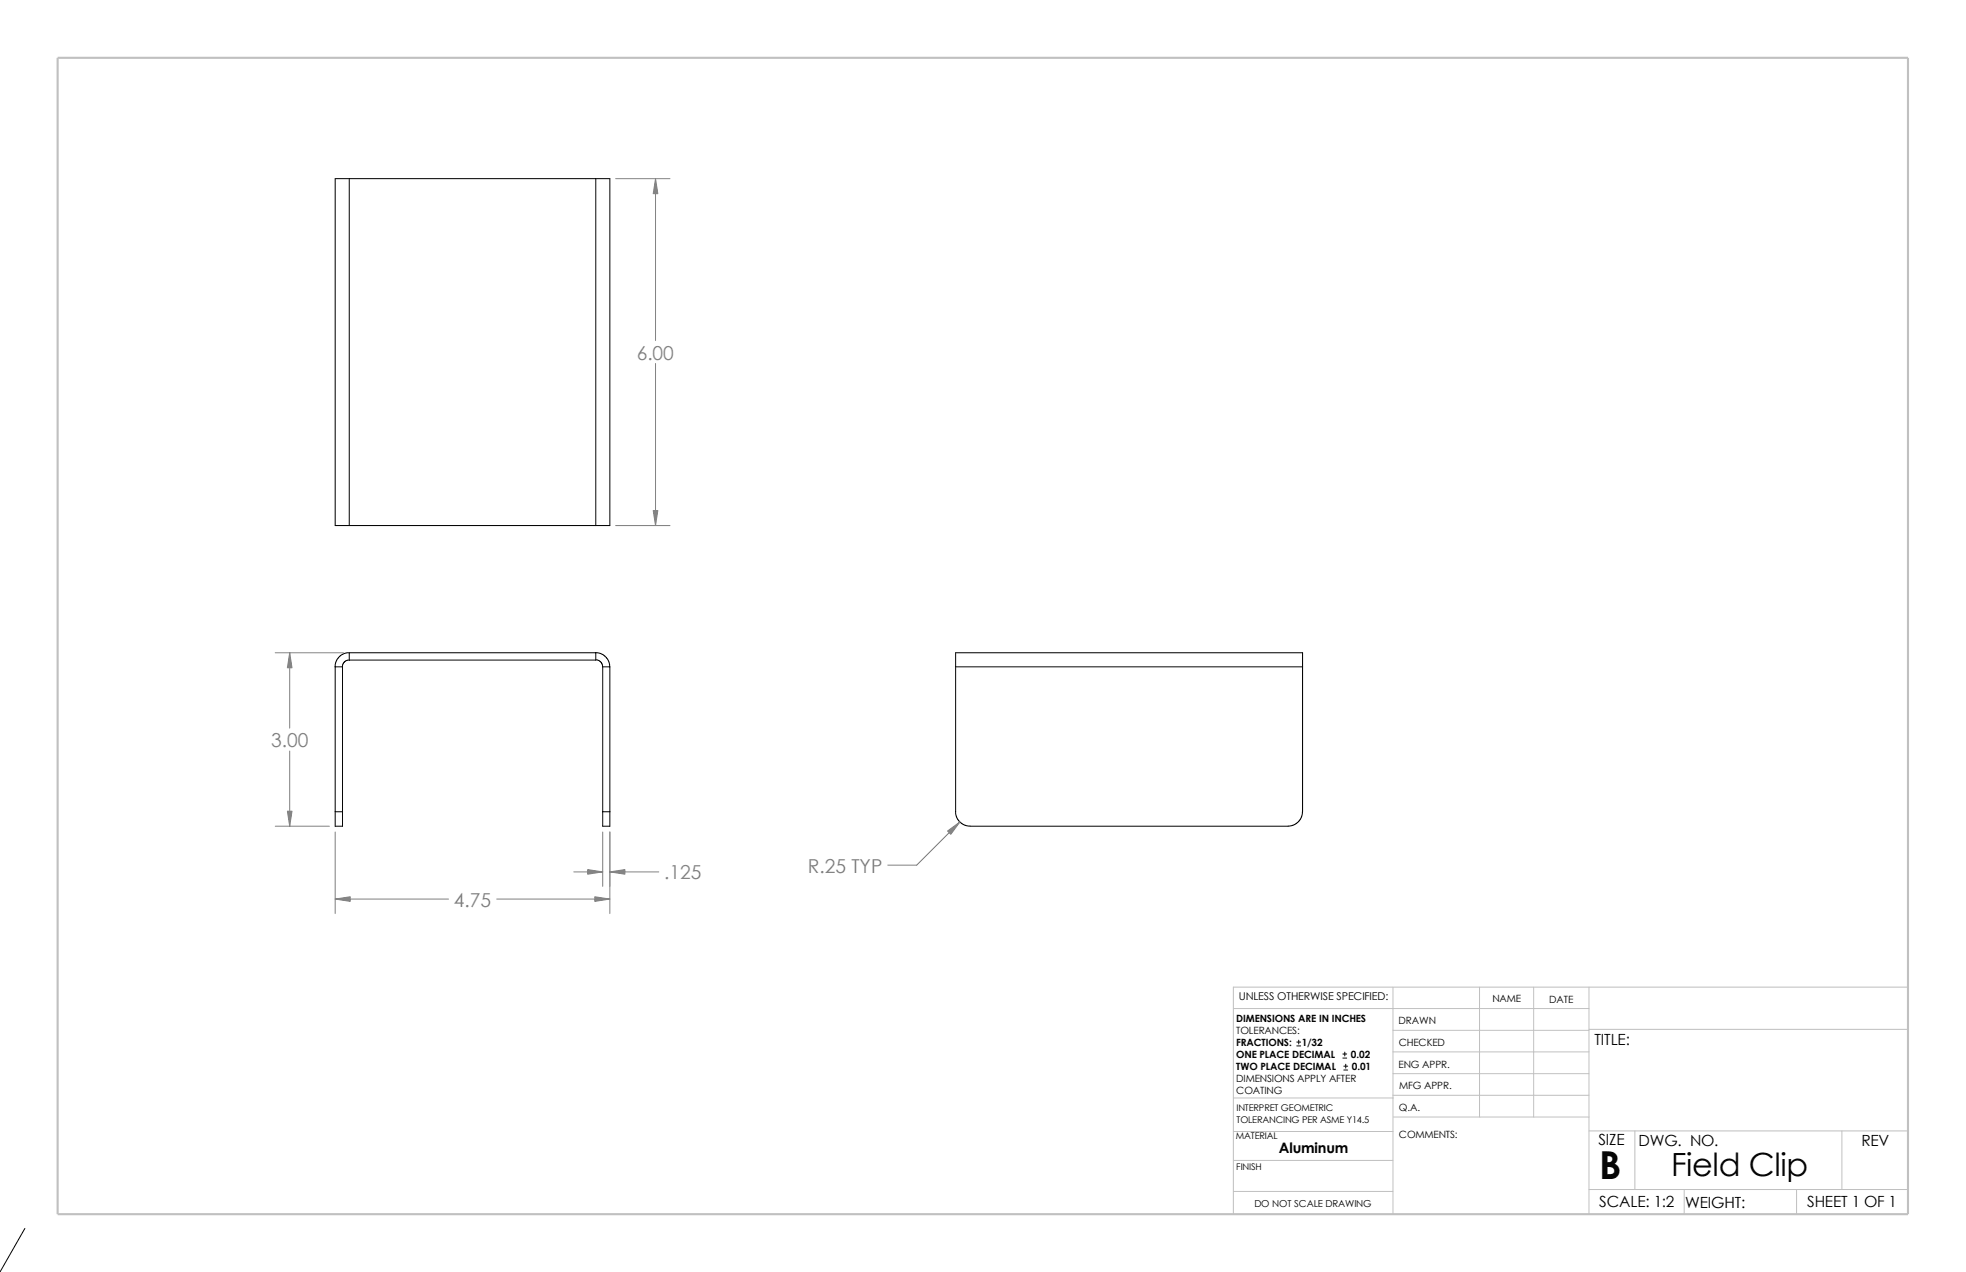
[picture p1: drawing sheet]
<svg xmlns="http://www.w3.org/2000/svg" width="432mm" height="279mm" viewBox="0 0 432 279" stroke-linecap="round" stroke-linejoin="round" font-family="sans-serif">
<g fill="none" stroke="#c0c0c0" stroke-width=".22">
<path d="M305.9 216.8v49.9M325 216.8v28.6M336.8 216.8v28.6M349 216.8v49.9M419.1 216.8h-148.2v49.9M270.9 221.5h78.1M305.9 235.8h43.1M305.9 226.3h43.1M305.9 231.1h43.1M349 226.1h70.1M270.9 248.5h35.1M270.9 254.9h35"/>
<path d="M270.9 241.2h35.1M305.9 240.6h43.1M306 245.4h43M349 248.4h70.1M359.1 248.4v12.9M404.5 248.4v12.9M270.9 261.7h35M349 261.3h70.1M369.9 261.3v5.4M394.6 261.3v5.4"/>
</g>
<path d="M12.7 12.7h406.4v254h-406.4z" fill="none" stroke="#c0c0c0" stroke-width=".47"/>
<g fill="none" stroke="#000" stroke-width=".22">
<path d="M76.7 39.2h-3.1v76.2h3.1M76.7 39.2v76.2M76.7 39.2h54.2M130.9 39.2h3v76.2h-3M130.9 39.2v76.2M76.7 115.4h54.2M76.7 143.4l-1.1 .2-1 .5-.8 1.2-.2 1.2M76.7 145h-.4l-.6 .3-.3 .5-.2 .7M76.7 143.4v1.6M76.7 143.4h54.2M130.9 144.9l.7 .2 .5 .4 .3 1M130.9 143.3l1.1 .3 1.1 .8 .6 .9 .2 1.2"/>
<path d="M130.9 143.4v1.6h-54.2M132.4 146.5h1.5M132.4 146.5v31.8M133.9 146.5v31.8M209.9 146.5v32.3l.3 1 .9 1 .8 .5 1.2 .2h69.8l1.3-.3 1-.6 .4-.6 .4-.8 .1-.9v-31.8M209.9 146.5h76.2M209.9 146.5v-3.1h76.2v3.1M73.6 178.3v3.2h1.6v-3.2M73.6 178.3v-31.8h1.6v31.8M73.6 178.3h1.6M132.4 178.3v3.2h1.5v-3.2M132.4 178.3h1.5"/>
<path d="M284.8 229.7h.9M284.8 228.9h.9M285.2 228.5v.8M294.9 232.4h.9M294.9 231.5h.9M295.1 235h.9M295.1 234.2h.9M295.4 231.1v.8M295.6 233.8v.8M5.5 269.8l-5.6 9.5"/>
</g>
<g fill="none" stroke="#808080" stroke-width=".22">
<path d="M135.2 39.2h12M144 39.2v35.6M144 79.8v35.6M135.2 115.4h12M60.5 143.4h14.9M63.6 143.4v16.5M63.6 165v16.5M60.5 181.5h11.8M73.6 197.5h24.9M73.6 182.8v17.9M109.1 197.5h24.8M126 191.5h6.4"/>
<path d="M132.4 182.8v11.9M133.9 182.8v17.9M133.9 191.5h10.8M210.8 180.6l-9.5 9.4h-6.3"/>
</g>
<g fill="#808080" stroke="#808080" stroke-width=".22">
<path d="M73.6 197.5l3.3-.5v1z"/>
<path d="M130.6 197l3.3 .5-3.3 .5z"/>
<path d="M63.1 178.2h1l-.5 3.3z"/>
<path d="M63.6 143.4l.5 3.3h-1z"/>
<path d="M133.9 191.5l3.3-.5v1z"/>
<path d="M129.1 191l3.3 .5-3.3 .5z"/>
<path d="M208.1 182.5l2.7-1.9-2 2.7z"/>
<path d="M143.5 112.1h1l-.5 3.3z"/>
<path d="M144 39.2l.5 3.3h-1z"/>
</g>
<text font-size="8.5" x="351.2" y="259">B</text>
<text font-size="7" x="367" y="258.2">Field Clip</text>
<g font-size="4.2" fill="#808080">
<text x="139.9" y="79">6.00</text>
<text x="59.5" y="164.1">3.00</text>
<text x="177.4" y="191.7">R.25 TYP</text>
<text x="145.9" y="193.2">.125</text>
<text x="99.7" y="199.2">4.75</text>
</g>
<g font-size="3.4">
<text x="350.2" y="229.5">TITLE:</text>
<text x="351.1" y="251.6">SIZE</text>
<text x="359.9" y="251.6">DWG. NO.</text>
<text x="408.9" y="251.7">REV</text>
<text x="351.2" y="265.2">SCALE: 1:2</text>
<text x="370.1" y="265.3">WEIGHT:</text>
<text x="396.9" y="265.2">SHEET 1 OF 1</text>
</g>
<text font-size="3.2" x="280.9" y="253.3">Aluminum</text>
<text font-size="2.4" x="272.1" y="219.7">UNLESS OTHERWISE SPECIFIED:</text>
<g font-size="2.2">
<text x="327.8" y="220.2">NAME</text>
<text x="340.3" y="220.2">DATE</text>
<text x="271.5" y="227.2">TOLERANCES:</text>
<text x="271.5" y="224.5">DIMENSIONS ARE IN INCHES</text>
<text x="307.2" y="225">DRAWN</text>
<text x="271.5" y="232.4">ONE PLACE DECIMAL</text>
<text x="271.5" y="229.7">FRACTIONS:</text>
<text x="285.9" y="229.7">1/32</text>
<text x="296.7" y="232.4">0.02</text>
<text x="307.2" y="229.8">CHECKED</text>
<text x="271.5" y="235.1">TWO PLACE DECIMAL</text>
<text x="271.5" y="237.7">DIMENSIONS APPLY AFTER</text>
<text x="296.9" y="235.1">0.01</text>
<text x="307.2" y="234.5">ENG APPR.</text>
<text x="307.3" y="239.2">MFG APPR.</text>
<text x="271.5" y="240.4">COATING</text>
<text x="307.3" y="244">Q.A.</text>
<text x="307.3" y="250.1">COMMENTS:</text>
</g>
<text font-size="2.1" x="275.5" y="265.1">DO NOT SCALE DRAWING</text>
<g font-size="2">
<text x="271.6" y="244.1">INTERPRET GEOMETRIC</text>
<text x="271.4" y="250.1">MATERIAL</text>
<text x="271.6" y="246.6">TOLERANCING PER ASME Y14.5</text>
<text x="271.5" y="257">FINISH</text>
</g>
</svg>
